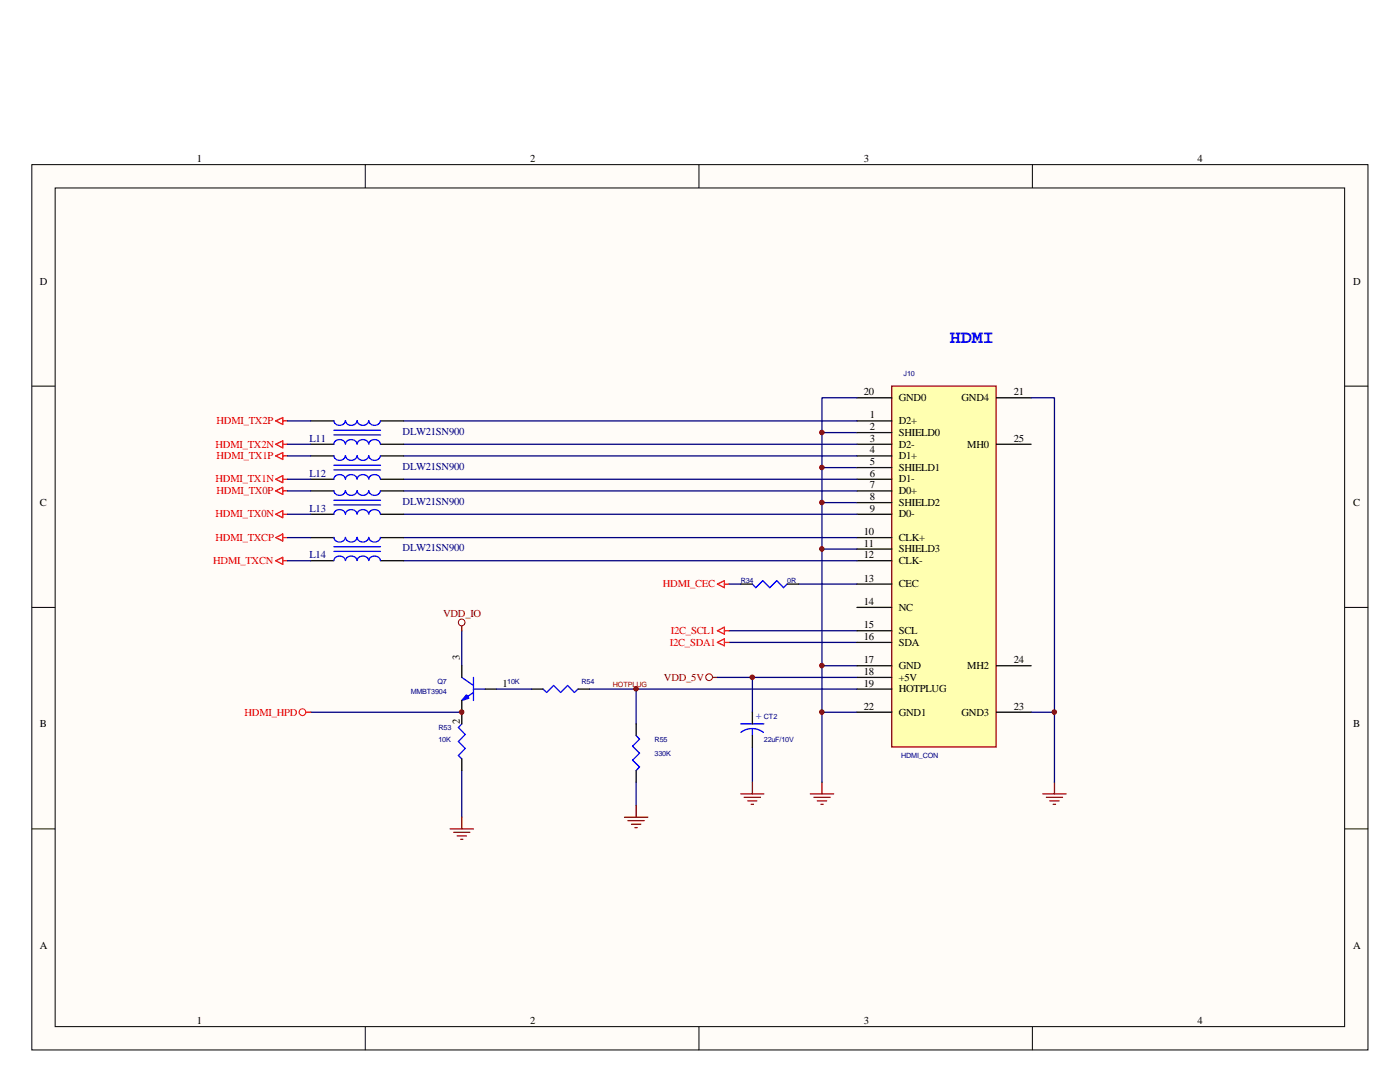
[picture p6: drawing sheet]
<svg xmlns="http://www.w3.org/2000/svg" width="279mm" height="216mm" viewBox="0 0 279 216" stroke-linecap="round" stroke-linejoin="round" font-family="sans-serif">
<path d="M6.3 32.9h266.7v176.6h-266.7z" fill="#fffcf8"/>
<g fill="none" stroke="#000" stroke-width=".2">
<path d="M6.3 32.9h266.7v176.6h-266.7zM11 37.5h257.4v167.4h-257.4zM72.9 32.9v4.6M139.5 32.9v4.6M206 32.9v4.6M6.3 77h4.7M268.4 77h4.6M6.3 121.2h4.7M268.4 121.2h4.6M6.3 165.4h4.7M268.4 165.4h4.6M72.9 204.9v4.6"/>
<path d="M139.5 204.9v4.6M206 204.9v4.6"/>
</g>
<g fill="none" stroke="#000080" stroke-width=".25">
<path d="M164 86.3h7M164 93.3h7M159.4 116.5h11.6M164 100.3h7M164 109.6h7M92.2 125.9v6.9M127 137.5v6.9M145.5 125.9h25.5M145.5 128.2h25.5M150.2 135.2v6.9M164 132.8h7M62 142.1h30.2"/>
<path d="M92.2 153.8v9.3M127 156.1v4.6M150.2 149.1v7M164 142.1h7M205.8 142.1h4.6"/>
</g>
<path d="M108.4 137.5l.7 .7 1.4-1.4 1.4 1.4 1.4-1.4 1.3 1.4 .8-.7" fill="none" stroke="#00f" stroke-width=".25"/>
<path d="M106.1 137.5h2.3M115.4 137.5h2.3" fill="none" stroke="#000" stroke-width=".25"/>
<path d="M178 77h20.8v72.1h-20.8z" fill-rule="evenodd" fill="#ffffb0" stroke="#800000" stroke-width=".25"/>
<g fill="none" stroke="#000" stroke-width=".25">
<path d="M171 79.4h7M198.8 79.4h7M62 84h4.6M62 88.6h4.6M62 91h4.6M62 95.6h4.6M62 98h4.6M75.9 84h4.7M75.9 88.6h4.7M75.9 91h4.7M75.9 95.6h4.7M75.9 98h4.7"/>
<path d="M171 84h7M171 86.3h7M171 88.6h7M171 91h7M171 93.3h7M171 95.6h7M171 98h7M198.8 88.6h7M62 102.6h4.6M62 107.3h4.6M62 111.9h4.6M75.9 102.6h4.7"/>
<path d="M75.9 107.3h4.7M75.9 111.9h4.7M147.8 116.5h2.4M157.1 116.5h2.3M171 100.3h7M171 102.6h7M171 107.3h7M171 109.6h7M171 111.9h7M171 116.5h7M92.2 132.8v2.4M92.2 139.8v4.6"/>
<path d="M96.8 137.5h2.3M171 121.2h7M171 125.9h7M171 128.2h7M171 132.8h7M171 135.2h7M171 137.5h7M198.8 132.8h7M92.2 151.4v2.4M127 144.4v2.4M127 153.8v2.3M150.2 142.1v2.3"/>
<path d="M150.2 146.8v2.3M171 142.1h7M198.8 142.1h7"/>
</g>
<g fill="none" stroke="#00f" stroke-width=".25">
<path d="M66.6 88.6a1.17 1.17 0 0 1 1.2-.9 1.17 1.17 0 0 1 1.1 .9M66.6 83.9a1.17 1.17 0 0 0 1.2 1 1.17 1.17 0 0 0 1.1-1M66.6 95.6a1.17 1.17 0 0 1 1.2-.9 1.17 1.17 0 0 1 1.1 .9M66.6 90.9a1.17 1.17 0 0 0 1.2 1 1.17 1.17 0 0 0 1.1-1M66.6 97.9a1.17 1.17 0 0 0 1.2 .9 1.17 1.17 0 0 0 1.1-.9M66.6 85.9h9.3M66.6 86.8h9.3M66.6 92.8h9.3M66.6 93.8h9.3M66.6 99.8h9.3M69 88.6a1.17 1.17 0 0 1 1.1-.9 1.17 1.17 0 0 1 1.1 .9M69 83.9a1.17 1.17 0 0 0 1.1 1 1.17 1.17 0 0 0 1.1-1"/>
<path d="M69 95.6a1.17 1.17 0 0 1 1.1-.9 1.17 1.17 0 0 1 1.1 .9M69 90.9a1.17 1.17 0 0 0 1.1 1 1.17 1.17 0 0 0 1.1-1M69 97.9a1.17 1.17 0 0 0 1.1 .9 1.17 1.17 0 0 0 1.1-.9M71.3 88.6a1.17 1.17 0 0 1 1.1-.9 1.17 1.17 0 0 1 1.2 .9M71.3 83.9a1.17 1.17 0 0 0 1.1 1 1.17 1.17 0 0 0 1.2-1M71.3 95.6a1.17 1.17 0 0 1 1.1-.9 1.17 1.17 0 0 1 1.2 .9M71.3 90.9a1.17 1.17 0 0 0 1.1 1 1.17 1.17 0 0 0 1.2-1M71.3 97.9a1.17 1.17 0 0 0 1.1 .9 1.17 1.17 0 0 0 1.2-.9M73.6 88.6a1.17 1.17 0 0 1 1.2-.9 1.17 1.17 0 0 1 1.1 .9M73.6 83.9a1.17 1.17 0 0 0 1.2 1 1.17 1.17 0 0 0 1.1-1M73.6 95.6a1.17 1.17 0 0 1 1.2-.9 1.17 1.17 0 0 1 1.1 .9M73.6 90.9a1.17 1.17 0 0 0 1.2 1 1.17 1.17 0 0 0 1.1-1"/>
<path d="M73.6 97.9a1.17 1.17 0 0 0 1.2 .9 1.17 1.17 0 0 0 1.1-.9M66.6 102.6a1.17 1.17 0 0 1 1.2-.9 1.17 1.17 0 0 1 1.1 .9M66.6 111.8a1.17 1.17 0 0 1 1.2-.9 1.17 1.17 0 0 1 1.1 .9M66.6 107.2a1.17 1.17 0 0 0 1.2 1 1.17 1.17 0 0 0 1.1-1M66.6 100.8h9.3M66.6 109.1h9.3M66.6 110h9.3M69 102.6a1.17 1.17 0 0 1 1.1-.9 1.17 1.17 0 0 1 1.1 .9M69 111.8a1.17 1.17 0 0 1 1.1-.9 1.17 1.17 0 0 1 1.1 .9M69 107.2a1.17 1.17 0 0 0 1.1 1 1.17 1.17 0 0 0 1.1-1M71.3 102.6a1.17 1.17 0 0 1 1.1-.9 1.17 1.17 0 0 1 1.2 .9M71.3 111.8a1.17 1.17 0 0 1 1.1-.9 1.17 1.17 0 0 1 1.2 .9"/>
<path d="M71.3 107.2a1.17 1.17 0 0 0 1.1 1 1.17 1.17 0 0 0 1.2-1M73.6 102.6a1.17 1.17 0 0 1 1.2-.9 1.17 1.17 0 0 1 1.1 .9M73.6 111.8a1.17 1.17 0 0 1 1.2-.9 1.17 1.17 0 0 1 1.1 .9M73.6 107.2a1.17 1.17 0 0 0 1.2 1 1.17 1.17 0 0 0 1.1-1M150.2 116.5l.6 .8 1.4-1.4 1.4 1.4 1.4-1.4 1.4 1.4 .7-.8M92.2 135.2l2.3 1.6M94.5 138.2l-2.3 1.6M94.5 135.2v4.6M94.5 137.5h2.3M92.2 144.4l-.7 .8 1.3 1.4-1.3 1.4 1.3 1.4-1.3 1.3 .7 .7M127 146.8l.6 .7-1.4 1.4 1.4 1.4-1.4 1.4 1.4 1.3-.6 .8M147.8 144.4h4.6"/>
<path d="M147.9 146.1a3.7 3.7 0 0 1 4.5 0M150.2 145.4v1.4"/>
</g>
<path d="M93.1 138.6l.5 .7-1.4 .5z" fill-rule="evenodd" fill="#00f" stroke="#00f" stroke-width=".25"/>
<g fill="none" stroke="#800000" stroke-width=".25">
<path d="M92.2 124.9v1M142.2 135.2h1M147.8 158.4h4.6M148.5 159.1h3.3M149.2 159.8h1.8M150.2 156.1v2.3M161.7 158.4h4.7M162.4 159.1h3.3M163.1 159.8h1.9M164 156.1v2.3M208.1 158.4h4.7M208.8 159.1h3.2"/>
<path d="M209.5 159.8h1.9M210.4 156.1v2.3M89.8 165.4h4.7M90.6 166.1h3.2M91.2 166.8h1.9M91.9 167.5h.5M92.2 163.1v2.3M124.6 163.1h4.7M125.3 163.7h3.3M126 164.5h1.9M126.7 165.1h.5M127 160.7v2.4"/>
<path d="M149.9 160.5h.5M163.8 160.5h.5M210.2 160.5h.5"/>
</g>
<g fill="none" stroke="#800000" stroke-width=".2">
<circle cx="92.1" cy="124.2" r=".67"/>
<circle cx="141.5" cy="135.1" r=".68"/>
</g>
<g fill="none" stroke="#f00" stroke-width=".25">
<path d="M55 98l1.4-.8v1.4zM55 84l1.4-.7v1.4zM55 88.6l1.4-.6v1.4zM55 91l1.4-.7v1.4zM55 95.6l1.4-.7v1.4zM56.4 98h1M56.4 91h1M56.4 84h1M56.4 88.6h1M56.4 95.6h1M55 102.6l1.4-.7v1.4zM55 107.3l1.4-.7v1.3z"/>
<path d="M55 111.9l1.4-.7v1.4zM56.4 102.6h1M56.4 107.3h1M56.4 111.9h1M143.2 116.5l1.4-.6v1.4zM144.6 116.5h.9M143.2 128.2l1.4-.7v1.4zM143.2 125.9l1.4-.8v1.4zM144.6 128.2h.9M144.6 125.9h.9M61.1 142.1h.9"/>
</g>
<circle cx="60.4" cy="142.1" r=".68" fill="none" stroke="#f00" stroke-width=".2"/>
<g fill="none" stroke="#000080" stroke-width=".25">
<path d="M171 79.4h-7v76.7M205.8 79.4h4.6v76.7M57.4 84h4.6M57.4 88.6h4.6M57.4 91h4.6M57.4 95.6h4.6M57.4 98h4.6M80.6 84h90.4M80.6 88.6h90.4M80.6 91h90.4M80.6 95.6h90.4M80.6 98h90.4"/>
<path d="M57.4 102.6h4.6M57.4 111.9h4.6M57.4 107.3h4.6M80.6 102.6h90.4M80.6 111.9h90.4M80.6 107.3h90.4M145.5 116.5h2.3M99.1 137.5h7M117.7 137.5h53.3M143.2 135.2h27.8"/>
</g>
<g fill="#800000" stroke="#800000" stroke-width=".2">
<circle cx="164" cy="86.3" r=".45"/>
<circle cx="164" cy="93.3" r=".45"/>
<circle cx="164" cy="100.3" r=".45"/>
<circle cx="164" cy="109.5" r=".45"/>
<circle cx="164" cy="132.8" r=".45"/>
<circle cx="164" cy="142.1" r=".45"/>
<circle cx="150.1" cy="135.1" r=".45"/>
<circle cx="126.9" cy="137.5" r=".44"/>
<circle cx="92.1" cy="142.1" r=".45"/>
<circle cx="210.4" cy="142.1" r=".45"/>
</g>
<text font-size="3.7" fill="#00f" x="189.6" y="68.5">HDMI</text>
<g font-size="2.1">
<text x="39.3" y="32.3">1</text>
<text x="105.8" y="32.3">2</text>
<text x="172.4" y="32.3">3</text>
<text x="239" y="32.3">4</text>
<text x="8" y="56.8">D</text>
<text x="270" y="56.8">D</text>
<text x="172.4" y="78.9">20</text>
<text x="173.6" y="83.5">1</text>
<text x="179.4" y="80">GND0</text>
<text x="191.9" y="80">GND4</text>
<text x="202.3" y="78.9">21</text>
<text x="173.6" y="85.8">2</text>
<text x="173.6" y="88.1">3</text>
<text x="179.4" y="84.7">D2+</text>
<text x="179.4" y="87">SHIELD0</text>
<text x="179.4" y="89.3">D2-</text>
<text x="193" y="89.3">MH0</text>
<text x="202.3" y="88.1">25</text>
<text x="173.6" y="90.5">4</text>
<text x="173.6" y="92.8">5</text>
<text x="173.6" y="95.1">6</text>
<text x="179.4" y="91.7">D1+</text>
<text x="179.4" y="94">SHIELD1</text>
<text x="8" y="100.9">C</text>
<text x="173.6" y="97.5">7</text>
<text x="173.6" y="99.8">8</text>
<text x="179.4" y="96.3">D1-</text>
<text x="179.4" y="98.6">D0+</text>
<text x="179.4" y="100.9">SHIELD2</text>
<text x="270" y="100.9">C</text>
<text x="172.4" y="106.8">10</text>
<text x="173.6" y="102.1">9</text>
<text x="179.4" y="103.3">D0-</text>
<text x="179.4" y="107.9">CLK+</text>
<text x="172.4" y="109.1">11</text>
<text x="172.4" y="111.4">12</text>
<text x="179.4" y="110.2">SHIELD3</text>
<text x="179.4" y="112.6">CLK-</text>
<text x="172.4" y="116">13</text>
<text x="179.4" y="117.2">CEC</text>
<text x="172.4" y="120.7">14</text>
<text x="172.4" y="125.3">15</text>
<text x="179.4" y="121.9">NC</text>
<text x="91.7" y="131.7" transform="rotate(-90 91.7 131.7)">3</text>
<text x="172.4" y="127.7">16</text>
<text x="179.4" y="126.5">SCL</text>
<text x="179.4" y="128.8">SDA</text>
<text x="100.3" y="137">1</text>
<text x="172.4" y="132.3">17</text>
<text x="172.4" y="134.7">18</text>
<text x="172.4" y="137">19</text>
<text x="179.4" y="133.5">GND</text>
<text x="179.4" y="135.8">+5V</text>
<text x="193" y="133.5">MH2</text>
<text x="202.3" y="132.3">24</text>
<text x="172.4" y="141.6">22</text>
<text x="179.4" y="138.1">HOTPLUG</text>
<text x="179.4" y="142.8">GND1</text>
<text x="191.9" y="142.8">GND3</text>
<text x="202.3" y="141.6">23</text>
<text x="8" y="145.1">B</text>
<text x="91.7" y="144.4" transform="rotate(-90 91.7 144.4)">2</text>
<text x="270" y="145.1">B</text>
<text x="8" y="189.3">A</text>
<text x="270" y="189.3">A</text>
<text x="39.3" y="204.4">1</text>
<text x="105.8" y="204.4">2</text>
<text x="172.4" y="204.4">3</text>
<text x="239" y="204.4">4</text>
</g>
<g font-size="2.1" fill="#f00">
<text x="43" y="89.3">HDMI_TX2N</text>
<text x="43.2" y="84.7">HDMI_TX2P</text>
<text x="43.2" y="91.7">HDMI_TX1P</text>
<text x="43" y="96.3">HDMI_TX1N</text>
<text x="43.2" y="98.6">HDMI_TX0P</text>
<text x="43" y="103.3">HDMI_TX0N</text>
<text x="43" y="107.9">HDMI_TXCP</text>
<text x="42.5" y="112.6">HDMI_TXCN</text>
<text x="132.3" y="117.2">HDMI_CEC</text>
<text x="133.7" y="128.8">I2C_SDA1</text>
<text x="133.9" y="126.5">I2C_SCL1</text>
<text x="48.8" y="142.8">HDMI_HPD</text>
</g>
<g font-size="2.1" fill="#000080">
<text x="61.8" y="88.1">L11</text>
<text x="80.3" y="86.7">DLW21SN900</text>
<text x="61.8" y="95.1">L12</text>
<text x="80.3" y="93.7">DLW21SN900</text>
<text x="80.3" y="100.7">DLW21SN900</text>
<text x="61.8" y="102.1">L13</text>
<text x="61.8" y="111.4">L14</text>
<text x="80.3" y="110">DLW21SN900</text>
</g>
<g font-size="2.1" fill="#800000">
<text x="88.4" y="123">VDD_IO</text>
<text x="132.5" y="135.8">VDD_5V</text>
</g>
<text font-size="2.1" fill="#00f" x="150.8" y="143.5">+</text>
<g font-size="1.4" fill="#000080">
<text x="180.3" y="75.1">J10</text>
<text x="147.8" y="116.2">R34</text>
<text x="157.1" y="116.2">0R</text>
<text x="87.3" y="136.5">Q7</text>
<text x="101.2" y="136.5">10K</text>
<text x="116" y="136.5">R54</text>
<text x="82" y="138.6">MMBT3904</text>
<text x="152.4" y="143.4">CT2</text>
<text x="87.5" y="145.8">R53</text>
<text x="87.5" y="148.1">10K</text>
<text x="130.6" y="148.1">R55</text>
<text x="152.4" y="148.1">22uF/10V</text>
<text x="130.6" y="150.9">330K</text>
<text x="179.8" y="151.3">HDMI_CON</text>
</g>
<text font-size="1.4" fill="#800000" x="122.3" y="137.2">HOTPLUG</text>
</svg>
